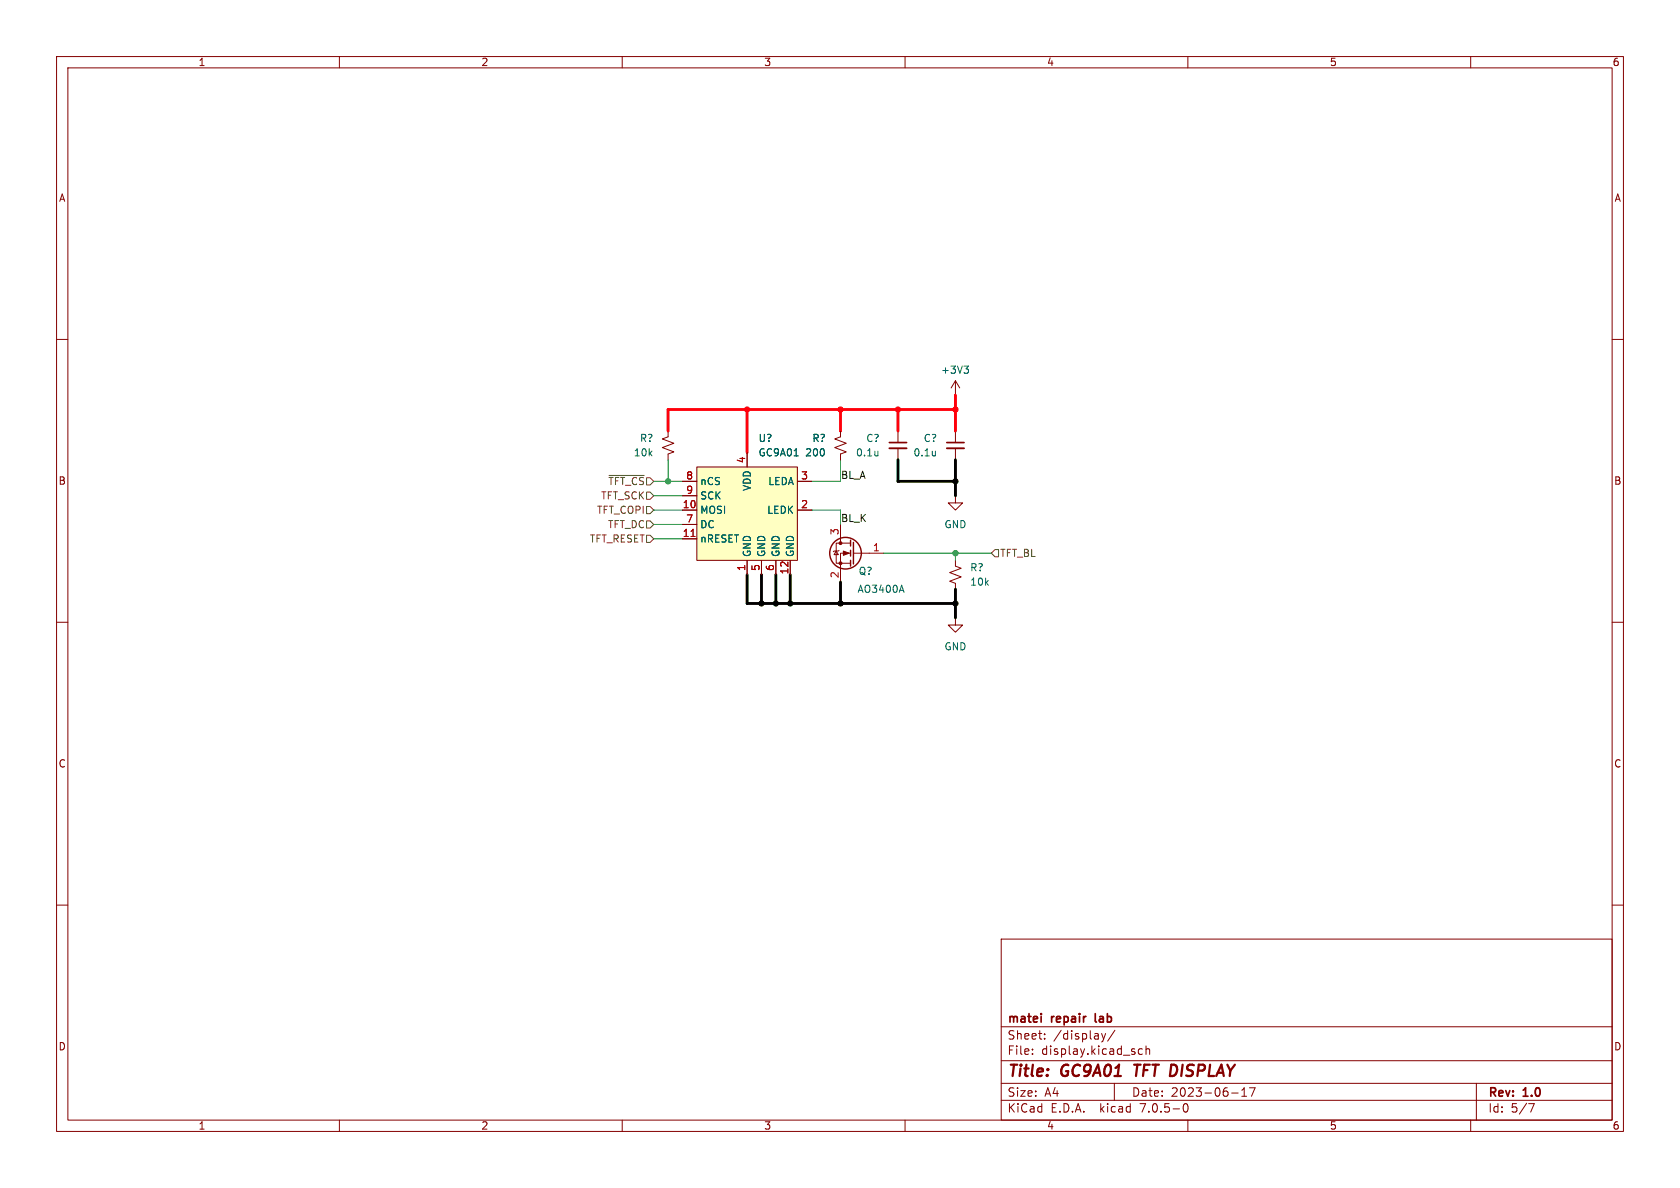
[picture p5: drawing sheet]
<svg xmlns="http://www.w3.org/2000/svg" width="297mm" height="210mm" viewBox="0 0 297 210" stroke-linecap="round" stroke-linejoin="round" font-family="sans-serif">
<g fill="none" stroke="#840000" stroke-width=".18">
<path d="M10 10h277v190h-277zM12 12h273v186h-273zM60 10v2M110 10v2M160 10v2M210 10v2M260 10v2M10 60h2M285 60h2M118.1 76.2v1l-1 .4 2 .8-2 .7 2 .8-1 .4v1M148.6 76.2v1l-1 .4 2 .8-2 .7 2 .8-1 .4v1M158.7 76.2v2"/>
<path d="M158.7 79.2v2.1M168.9 67.3l-.8 1.3M168.9 67.3v2.6M168.9 76.2v2M168.9 79.2v2.1M168.9 67.3l.8 1.3M120.6 90.2h2.6M120.6 95.3h2.6M120.6 85.1h2.6M120.6 92.7h2.6M120.6 87.6h2.6M123.2 82.6h17.8v16.5h-17.8z"/>
<path d="M132.1 80v2.6M132.1 99.1v2.5M134.6 99.1v2.5M137.2 99.1v2.5M139.7 99.1v2.5M141 90.2h2.5M141 85.1h2.5M147.8 97.4l.4 .6h-.8zM148.3 97.3l-.1 .1h-.8l-.1 .1M148.6 92.7v3.3M150.4 97.8h-1.8v5.1M150.4 96h-2.6v3.6h2.6"/>
<path d="M150.9 97.8h5.3M168.9 87.6v1.3h1.3l-1.3 1.3-1.3-1.3h1.3M168.9 99.1v1l1 .4-2 .7 2 .8-2 .7 1 .4v1M10 110h2M168.9 109.2v1.3h1.3l-1.3 1.3-1.3-1.3h1.3M285 110h2M10 160h2M285 160h2M177 166h108v32h-108zM60 198v2M110 198v2M160 198v2"/>
<path d="M177 194.5h108M177 191.5h108M177 187.5h108M177 181.5h108M182.5 186.3v.1M182.5 185.5v.1M184.7 183.6v.1M184.7 182.8v.1M194.7 182.7l.4 1M195.1 183.7l-.1 .4-.3 .1M195.5 182.7l-.4 1M197 191.5v3"/>
<path d="M197.1 182.1l-1.3 2M202 185.5l-.5-.1-.3 .3v.4l.2 .2h.6M202.6 185.5l.2-.1 .4 .1v.9M202.6 184.9v1.5M209.3 195.2l.2-.1a.81 .81 0 0 1 .6 .6 .81 .81 0 0 1-.3 .8l-.1 .1a.81 .81 0 0 1-.4-1.4zM210 198v2M217.7 193.2h1.2M219.5 193.8h.9M219.5 192.7l.5-.4v1.5M220.9 192.3h1l-.7 1.5M260 198v2M261 191.5v6.5"/>
<path d="M270.2 195.1h1l-.6 1.5"/>
</g>
<path d="M157.2 78.2h3.1M167.4 78.2h3M184.1 179.2v.1M184.1 179.7v1" fill="none" stroke="#840000" stroke-width=".3"/>
<g fill="none" stroke="#840000" stroke-width=".25">
<path d="M150.4 95.5v1M150.4 97.3v1M150.4 99.1v1M150.9 95.9v3.8"/>
<circle cx="149.5" cy="97.8" r="2.79"/>
</g>
<g fill="#840000" stroke="#840000" stroke-width=".18">
<path d="M149.1 97.4l1 .4-1 .4z"/>
<circle cx="148.6" cy="99.6" r=".25"/>
<circle cx="148.6" cy="96" r=".25"/>
</g>
<path d="M170.4 64.7h.8l-.4 .5M171 65.2l.2 .2v.3l-.2 .3M140.4 80.6h.7M159.4 103.4l.4 1.3" fill="none" stroke="#006464" stroke-width=".18"/>
<path d="M123.2 82.6h17.8v16.5h-17.8z" fill="#ffffc2" stroke="#ffffc2" stroke-width=".18"/>
<path d="M122.2 94.8h.7" fill="none" stroke="#a90000" stroke-width=".18"/>
<path d="M157.2 79.2h3.1M167.4 79.2h3" fill="none" stroke="#840000" stroke-width=".33"/>
<path d="M107.7 84h6.2M114.3 92.1h.6l.7 .6-.7 .6h-.6zM114.3 89.5h.6l.7 .7-.7 .6h-.6zM114.3 94.6h.6l.7 .7-.7 .6h-.6zM114.3 87h.6l.7 .6-.7 .7h-.6zM175.9 97.2h.6v1.2h-.6l-.6-.6z" fill="none" stroke="#725600" stroke-width=".18"/>
<path d="M115.6 85.1h5M115.6 90.2h5M115.6 92.7h5M115.6 95.3h5M115.6 87.6h5M118.1 81.3v3.8M143.5 90.2h5.1v2.5M148.6 81.3v3.8h-5.1M156.2 97.8h19.1M168.9 97.8v1.3" fill="none" stroke="#009600" stroke-width=".18"/>
<path d="M132.1 72.4v7.6M148.6 72.4v3.8M158.7 72.4v3.8M168.9 72.4h-50.8v3.8M168.9 69.9v6.3" fill="none" stroke="#ff000b" stroke-width=".51"/>
<path d="M158.7 81.3v3.8h10.2M168.9 81.3v6.3M132.1 101.6v5.1h36.8M134.6 101.6v5.1M137.2 101.6v5.1M139.7 101.6v5.1M148.6 102.9v3.8M168.9 104.1v5.1" fill="none" stroke="#000" stroke-width=".51"/>
<g fill="#000" stroke="#000" stroke-width=".18">
<circle cx="168.9" cy="85.1" r=".46"/>
<circle cx="134.6" cy="106.7" r=".46"/>
<circle cx="137.2" cy="106.7" r=".46"/>
<circle cx="139.7" cy="106.7" r=".46"/>
<circle cx="148.6" cy="106.7" r=".46"/>
<circle cx="168.9" cy="106.7" r=".46"/>
</g>
<g fill="#009600" stroke="#009600" stroke-width=".18">
<circle cx="168.9" cy="97.8" r=".46"/>
<circle cx="118.1" cy="85.1" r=".46"/>
</g>
<g fill="#ff000b" stroke="#ff000b" stroke-width=".18">
<circle cx="158.7" cy="72.4" r=".46"/>
<circle cx="168.9" cy="72.4" r=".46"/>
<circle cx="148.6" cy="72.4" r=".46"/>
<circle cx="132.1" cy="72.4" r=".46"/>
</g>
<g font-size="2.8" fill="#840000">
<text x="178" y="190.8">Title:</text>
<text x="187.5" y="190.8">GC9A01</text>
<text x="201" y="190.8">TFT DISPLAY</text>
</g>
<g font-size="2.1" fill="#840000">
<text x="178" y="183.9">Sheet:</text>
<text x="178" y="181.1">matei</text>
<text x="185.8" y="181.1">repair</text>
<text x="186.2" y="183.9">/display/</text>
<text x="194" y="181.1">lab</text>
<text x="178" y="186.6">File:</text>
<text x="184" y="186.6">display.kicad_sch</text>
<text x="178" y="196.8">KiCad</text>
<text x="178" y="194">Size:</text>
<text x="184.6" y="194">A4</text>
<text x="185.7" y="196.8">E.D.A.</text>
<text x="194.4" y="196.8">kicad</text>
<text x="200" y="194">Date:</text>
<text x="201.5" y="196.8">7.0.5-0</text>
<text x="206.9" y="194">2023-06-17</text>
<text x="263" y="194.2">Rev:</text>
<text x="263" y="196.8">Id:</text>
<text x="267" y="196.8">5/7</text>
<text x="269.2" y="194.2">1.0</text>
</g>
<g font-size="1.8" fill="#840000">
<text x="35" y="11.8">1</text>
<text x="85" y="11.8">2</text>
<text x="135" y="11.8">3</text>
<text x="185" y="11.8">4</text>
<text x="235" y="11.8">5</text>
<text x="285" y="11.8">6</text>
<text x="10.4" y="35.8">A</text>
<text x="285.4" y="35.8">A</text>
<text x="10.3" y="85.8">B</text>
<text x="285.3" y="85.8">B</text>
<text x="10.3" y="135.8">C</text>
<text x="285.3" y="135.8">C</text>
<text x="10.3" y="185.8">D</text>
<text x="285.3" y="185.8">D</text>
<text x="35" y="199.8">1</text>
<text x="85" y="199.8">2</text>
<text x="135" y="199.8">3</text>
<text x="185" y="199.8">4</text>
<text x="235" y="199.8">5</text>
<text x="285" y="199.8">6</text>
</g>
<g font-size="1.8" fill="#006464">
<text x="166.3" y="66.2">+3V3</text>
<text x="112" y="80.8">10k</text>
<text x="113.1" y="78.3">R?</text>
<text x="134" y="78.3">U?</text>
<text x="134" y="80.8">GC9A01</text>
<text x="142.3" y="80.8">200</text>
<text x="143.6" y="78.3">R?</text>
<text x="151.3" y="80.8">0.1u</text>
<text x="153.1" y="78.3">C?</text>
<text x="161.4" y="80.8">0.1u</text>
<text x="163.2" y="78.3">C?</text>
<text x="123.7" y="85.9">nCS</text>
<text x="123.7" y="88.5">SCK</text>
<text x="132.9" y="86.8" transform="rotate(-90 132.9 86.8)">VDD</text>
<text x="135.8" y="85.9">LEDA</text>
<text x="123.7" y="91">MOSI</text>
<text x="123.7" y="93.5">DC</text>
<text x="135.6" y="91">LEDK</text>
<text x="166.9" y="93.5">GND</text>
<text x="123.7" y="96.1">nRESET</text>
<text x="132.9" y="98.6" transform="rotate(-90 132.9 98.6)">GND</text>
<text x="135.4" y="98.6" transform="rotate(-90 135.4 98.6)">GND</text>
<text x="138" y="98.6" transform="rotate(-90 138 98.6)">GND</text>
<text x="140.5" y="98.6" transform="rotate(-90 140.5 98.6)">GND</text>
<text x="151.8" y="101.8">Q?</text>
<text x="171.5" y="101.2">R?</text>
<text x="151.5" y="105">AO3400A</text>
<text x="171.5" y="103.7">10k</text>
<text x="166.9" y="115.1">GND</text>
</g>
<g font-size="1.8" fill="#a90000">
<text x="131.8" y="81.9" transform="rotate(-90 131.8 81.9)">4</text>
<text x="120.6" y="89.9">10</text>
<text x="121.3" y="84.8">8</text>
<text x="121.3" y="87.4">9</text>
<text x="141.6" y="89.9">2</text>
<text x="141.6" y="84.8">3</text>
<text x="120.6" y="95">11</text>
<text x="121.3" y="92.5">7</text>
<text x="148.3" y="94.6" transform="rotate(-90 148.3 94.6)">3</text>
<text x="131.8" y="101" transform="rotate(-90 131.8 101)">1</text>
<text x="134.4" y="101" transform="rotate(-90 134.4 101)">5</text>
<text x="136.9" y="101" transform="rotate(-90 136.9 101)">6</text>
<text x="139.4" y="101.6" transform="rotate(-90 139.4 101.6)">12</text>
<text x="154.3" y="97.5">1</text>
<text x="148.3" y="102.3" transform="rotate(-90 148.3 102.3)">2</text>
</g>
<g font-size="1.8" fill="#725600">
<text x="106.2" y="88.5">TFT_SCK</text>
<text x="107.5" y="85.9">~{TFT_CS}</text>
<text x="105.5" y="91">TFT_COPI</text>
<text x="107.5" y="93.5">TFT_DC</text>
<text x="104.2" y="96.1">TFT_RESET</text>
<text x="176.7" y="98.6">TFT_BL</text>
</g>
<g font-size="1.8" fill="#0f0f0f">
<text x="148.6" y="84.7">BL_A</text>
<text x="148.6" y="92.4">BL_K</text>
</g>
</svg>
